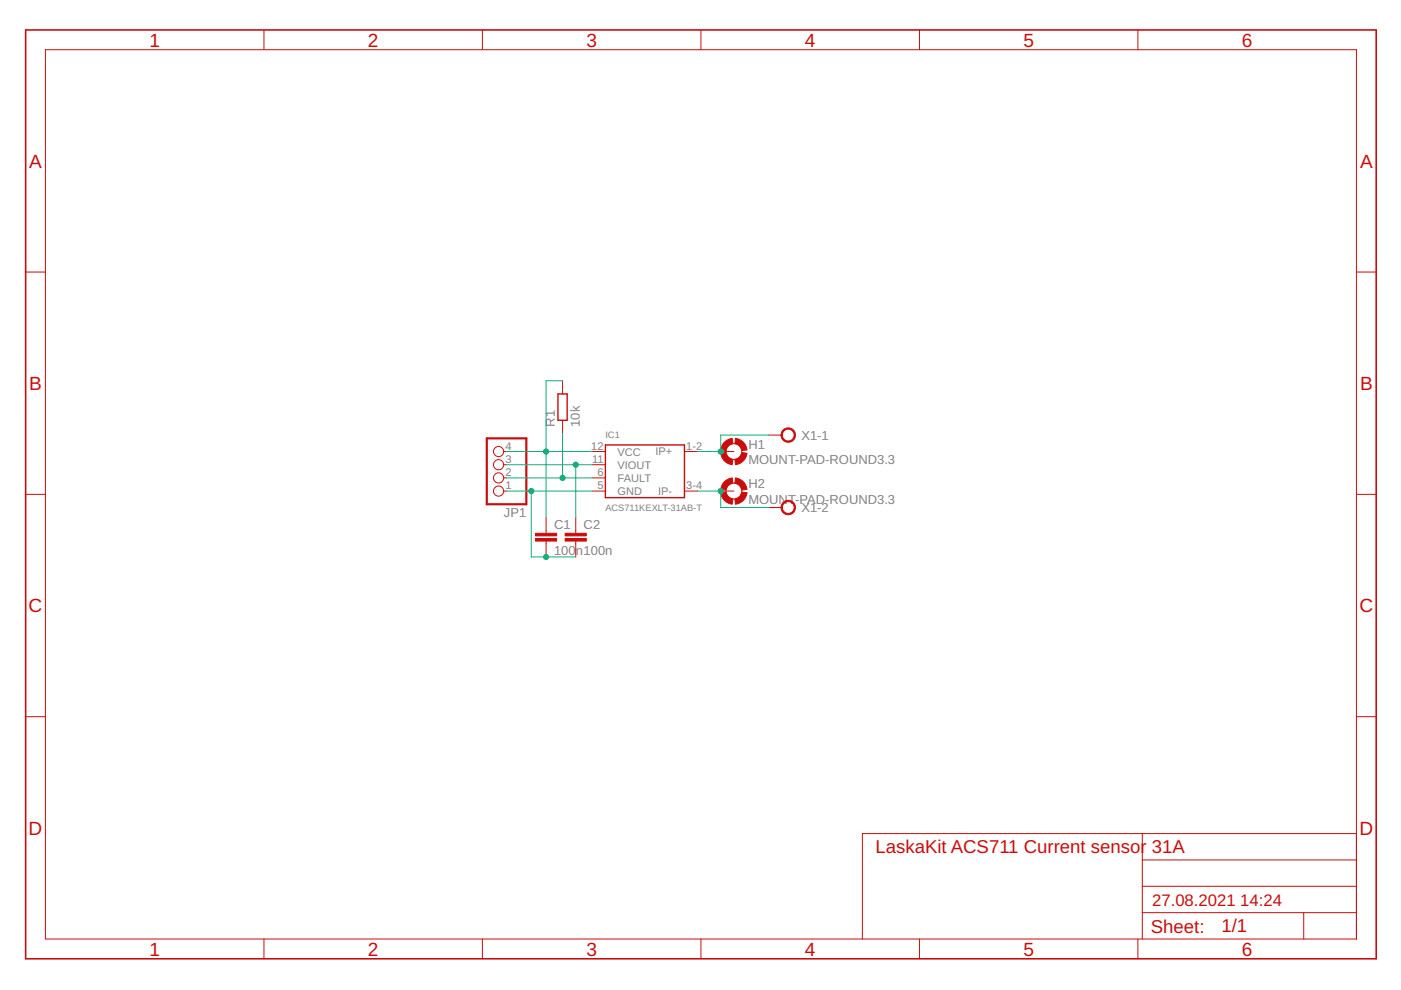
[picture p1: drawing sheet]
<svg xmlns="http://www.w3.org/2000/svg" width="297mm" height="210mm" viewBox="0 0 297 210" stroke-linecap="round" stroke-linejoin="round" font-family="sans-serif">
<g fill="none" stroke="#c90d0c" stroke-width=".21">
<path d="M9.6 10.5h278v188.6h-278zM56 6.3v4.2M102.3 6.3v4.2M148.6 6.3v4.2M194.9 6.3v4.2M241.3 6.3v4.2M5.4 57.7h4.2M287.6 57.7h4.2M106.8 95.7h.6M106.8 98.5h.6M119.3 80.7v2.8M119.3 89.1v2.8"/>
<path d="M125.6 95.7h2.8M125.6 98.5h2.8M145.1 95.7h2.8M152.8 95.7h2.8M162.9 92.2h2.8M5.4 104.8h4.2M106.8 104.1h.6M106.8 101.3h.6M115.8 109.7v3.4M115.8 114.7v3.4M122.1 109.7v3.4M122.1 114.7v3.4"/>
<path d="M125.6 104.1h2.8M125.6 101.3h2.8M145.1 104.1h2.8M152.8 104.1h2.8M162.9 107.6h2.8M287.6 104.8h4.2M5.4 152h4.2M287.6 152h4.2M242.2 176.7v22.4M287.6 176.7h-104.8v22.4M56 199.1v4.2M102.3 199.1v4.2"/>
<path d="M148.6 199.1v4.2M194.9 199.1v4.2M241.3 199.1v4.2M242.2 193.5h45.4M242.2 187.9h45.4M242.2 182.3h45.4M276.4 193.5v5.6"/>
<circle cx="105.7" cy="95.7" r="1.08"/>
<circle cx="105.7" cy="98.5" r="1.08"/>
<circle cx="155.6" cy="95.7" r="1.67"/>
<circle cx="105.7" cy="104.1" r="1.08"/>
<circle cx="105.7" cy="101.3" r="1.08"/>
<circle cx="155.6" cy="104.1" r="1.67"/>
</g>
<path d="M118.3 83.5h1.9v5.6h-1.9zM128.4 94.3h16.7v11.2h-16.7z" fill="none" stroke="#c90d0c" stroke-width=".3"/>
<g fill="#c90d0c" stroke="#c90d0c" stroke-width=".21">
<path d="M155.9 92.9a2.78 2.78 0 0 1 2.5 2.5l-1.1 .1a1.66 1.66 0 0 0-1.5-1.4z" fill-rule="evenodd"/>
<path d="M153.4 93.9l.8-.6 1-.4 .2 1.2h-.4a1.66 1.66 0 0 0-1.1 1.4l-1.1-.1 .2-.7z" fill-rule="evenodd"/>
<path d="M152.8 96.1l1.1-.2a1.61 1.61 0 0 0 1.5 1.5l-.2 1.1a2.79 2.79 0 0 1-2.4-2.4z" fill-rule="evenodd"/>
<path d="M155.8 97.4a1.61 1.61 0 0 0 1.5-1.5l1.1 .2a2.79 2.79 0 0 1-2.5 2.4z" fill-rule="evenodd"/>
<path d="M155.9 101.3a2.78 2.78 0 0 1 2.5 2.5l-1.1 .1a1.61 1.61 0 0 0-1.5-1.5z" fill-rule="evenodd"/>
<path d="M153.4 102.3l.8-.6 1-.4 .2 1.1a1.61 1.61 0 0 0-1.5 1.5l-1.1-.1 .2-.7z" fill-rule="evenodd"/>
<path d="M152.8 104.5l1.1-.2a1.61 1.61 0 0 0 1.5 1.5l-.2 1.1a2.79 2.79 0 0 1-2.4-2.4z" fill-rule="evenodd"/>
<path d="M155.8 105.8a1.61 1.61 0 0 0 1.5-1.5l1.1 .2a2.78 2.78 0 0 1-2.5 2.4z" fill-rule="evenodd"/>
<path d="M166 91.2a1.54 1.54 0 0 1 2.4 .2 1.54 1.54 0 0 1-.8 2.3 1.54 1.54 0 0 1-2-1.5h.3a1.25 1.25 0 0 1 1.7-1.1 1.25 1.25 0 0 1 .3 2.1 1.25 1.25 0 0 1-2-.7v-.3h-.3z" fill-rule="evenodd"/>
<path d="M166 106.6a1.54 1.54 0 0 1 2.4 .2 1.54 1.54 0 0 1-.8 2.3 1.54 1.54 0 0 1-2-1.5h.3a1.25 1.25 0 0 1 1.7-1.2 1.25 1.25 0 0 1 .3 2.1 1.25 1.25 0 0 1-2-.6v-.3h-.3z" fill-rule="evenodd"/>
</g>
<path d="M103.2 92.9h8.4v14h-8.4z" fill="none" stroke="#c90d0c" stroke-width=".47"/>
<g fill="#c90d0c" stroke="#c90d0c" stroke-width=".21">
<path d="M113.5 114.2h4.5v.5h-4.5z"/>
<path d="M113.5 113.1h4.5v.5h-4.5z"/>
<path d="M119.8 114.2h4.5v.5h-4.5z"/>
<path d="M119.8 113.1h4.5v.5h-4.5z"/>
</g>
<path d="M5.4 6.3h286.4v197h-286.4z" fill="none" stroke="#c90d0c" stroke-width=".34"/>
<path d="M107.4 95.7h18.2M107.4 98.5h18.2M119.3 80.7h-3.5v29M119.3 91.9v9.4M122.1 98.5v11.2M162.9 92.2h-10.1v3.5h-4.9M107.4 104.1h18.2M107.4 101.3h18.2M112.6 104.1v14h9.5M147.9 104.1h4.9v3.5h10.1" fill="none" stroke="#0dab76" stroke-width=".21"/>
<g fill="#0dab76" stroke="#0dab76" stroke-width=".21">
<circle cx="152.8" cy="95.7" r=".55"/>
<circle cx="152.8" cy="104.1" r=".55"/>
<circle cx="115.8" cy="95.7" r=".55"/>
<circle cx="122.1" cy="98.5" r=".55"/>
<circle cx="119.3" cy="101.3" r=".55"/>
<circle cx="115.8" cy="118.1" r=".55"/>
<circle cx="112.6" cy="104.1" r=".55"/>
</g>
<g font-size="4" fill="#c90d0c">
<text x="31.7" y="9.9">1</text>
<text x="78" y="9.9">2</text>
<text x="124.3" y="9.9">3</text>
<text x="170.7" y="9.9">4</text>
<text x="217" y="9.9">5</text>
<text x="263.3" y="9.9">6</text>
<text x="6.2" y="35.5">A</text>
<text x="288.4" y="35.5">A</text>
<text x="6.2" y="82.7">B</text>
<text x="288.4" y="82.7">B</text>
<text x="6.1" y="129.8">C</text>
<text x="288.2" y="129.8">C</text>
<text x="6.1" y="177">D</text>
<text x="288.2" y="177">D</text>
<text x="31.7" y="202.6">1</text>
<text x="78" y="202.6">2</text>
<text x="124.3" y="202.6">3</text>
<text x="170.7" y="202.6">4</text>
<text x="217" y="202.6">5</text>
<text x="263.3" y="202.6">6</text>
</g>
<g font-size="3.9" fill="#c90d0c">
<text x="185.6" y="180.9">LaskaKit ACS711 Current sensor</text>
<text x="244.2" y="180.9">31A</text>
<text x="244" y="197.8">Sheet:</text>
<text x="259" y="197.7">1/1</text>
</g>
<g font-size="3.5" fill="#c90d0c">
<text x="244.3" y="192.1">27.08.2021</text>
<text x="263" y="192.1">14:24</text>
</g>
<g font-size="2.8" fill="#808080">
<text x="117.6" y="90.5" transform="rotate(-90 117.6 90.5)">R1</text>
<text x="122.9" y="90.5" transform="rotate(-90 122.9 90.5)">10k</text>
<text x="158.7" y="95.1">H1</text>
<text x="169.9" y="93.2">X1-1</text>
<text x="158.7" y="98.4">MOUNT-PAD-ROUND3.3</text>
<text x="158.7" y="106.8">MOUNT-PAD-ROUND3.3</text>
<text x="158.7" y="103.5">H2</text>
<text x="106.9" y="109.6">JP1</text>
<text x="117.5" y="112.1">C1</text>
<text x="123.7" y="112.1">C2</text>
<text x="169.9" y="108.6">X1-2</text>
<text x="117.5" y="117.7">100n100n</text>
</g>
<g font-size="2.3" fill="#808080">
<text x="107.2" y="95.3">4</text>
<text x="125.4" y="95.3">12</text>
<text x="145.5" y="95.3">1-2</text>
<text x="107.2" y="100.9">2</text>
<text x="107.2" y="98.1">3</text>
<text x="125.5" y="98.1">11</text>
<text x="126.7" y="100.9">6</text>
<text x="130.9" y="99.4">VIOUT</text>
<text x="130.9" y="96.6">VCC</text>
<text x="139" y="96.6">IP+</text>
<text x="107.2" y="103.7">1</text>
<text x="126.7" y="103.7">5</text>
<text x="130.9" y="102.2">FAULT</text>
<text x="130.9" y="105">GND</text>
<text x="139.5" y="105">IP-</text>
<text x="145.5" y="103.7">3-4</text>
</g>
<g font-size="2" fill="#808080">
<text x="128.4" y="92.9">IC1</text>
<text x="128.4" y="108.3">ACS711KEXLT-31AB-T</text>
</g>
</svg>
